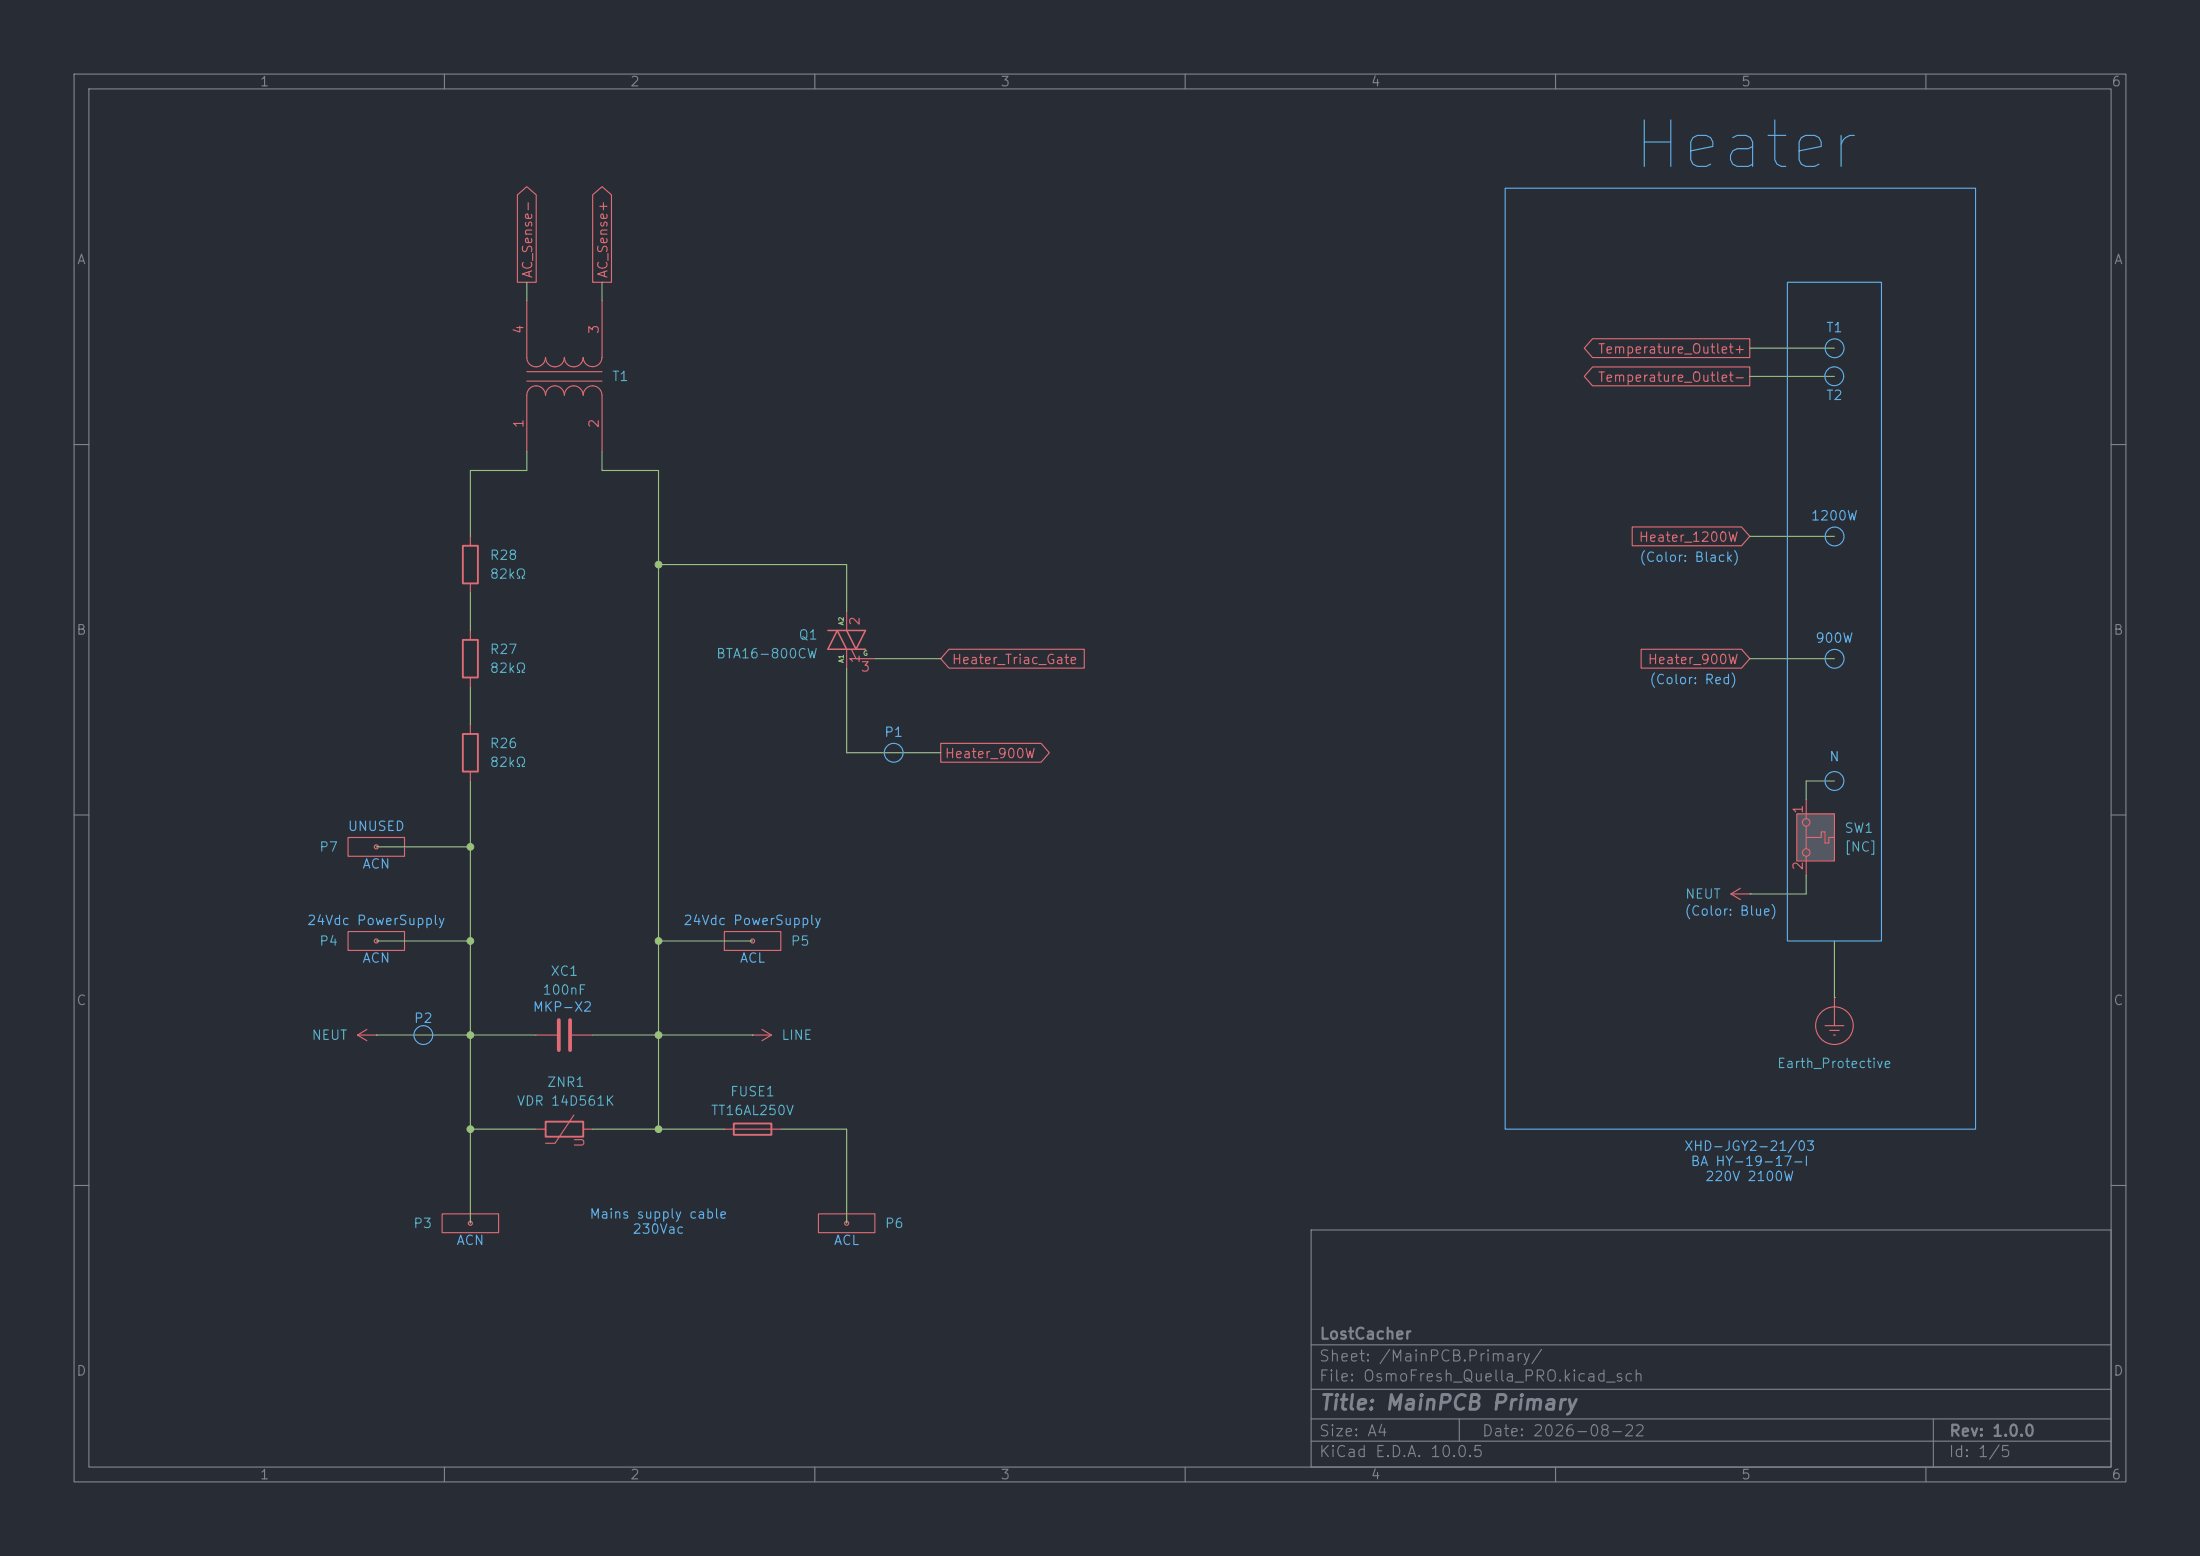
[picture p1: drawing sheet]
(kicad_sch
 (version 20260306)
 (generator "eeschema")
 (generator_version "10.0")
 (paper "A4")
 (title_block
  (title "MainPCB Primary")
  (date "2026-08-22")
  (rev "1.0.0")
  (company "LostCacher"))
 (lib_symbols
  (symbol "Device:C"
   (pin_numbers (hide yes))
   (pin_names
    (offset 0.254)) (exclude_from_sim no) (in_bom yes) (on_board yes)
   (in_pos_files yes)
   (duplicate_pin_numbers_are_jumpers no)
   (property "Reference" "C" (at 0.635 2.54 0) (show_name no) (do_not_autoplace no) (effects (font (size 1.27 1.27)) (justify left)))
   (property "Value" "C" (at 0.635 -2.54 0) (show_name no) (do_not_autoplace no) (effects (font (size 1.27 1.27)) (justify left)))
   (property "Footprint" "" (at 0.9652 -3.81 0) (show_name no) (do_not_autoplace no) (hide yes) (effects (font (size 1.27 1.27))))
   (property "Datasheet" "" (at 0 0 0) (show_name no) (do_not_autoplace no) (hide yes) (effects (font (size 1.27 1.27))))
   (property "Description" "Unpolarized capacitor" (at 0 0 0) (show_name no) (do_not_autoplace no) (hide yes) (effects (font (size 1.27 1.27))))
   (symbol "C_0_1"
    (polyline (pts (xy -2.032 0.762) (xy 2.032 0.762)) (stroke (width 0.508) (type default)) (fill (type none)))
    (polyline (pts (xy -2.032 -0.762) (xy 2.032 -0.762)) (stroke (width 0.508) (type default)) (fill (type none))))
   (symbol "C_1_1"
    (pin passive line (at 0 3.81 270) (length 2.794) (name "" (effects (font (size 1.27 1.27)))) (number "1" (effects (font (size 1.27 1.27)))))
    (pin passive line (at 0 -3.81 90) (length 2.794) (name "" (effects (font (size 1.27 1.27)))) (number "2" (effects (font (size 1.27 1.27))))))
   (embedded_fonts no))
  (symbol "Device:Fuse"
   (pin_numbers (hide yes))
   (pin_names
    (offset 0)) (exclude_from_sim no) (in_bom yes) (on_board yes)
   (in_pos_files yes)
   (duplicate_pin_numbers_are_jumpers no)
   (property "Reference" "F" (at 2.032 0 90) (show_name no) (do_not_autoplace no) (effects (font (size 1.27 1.27))))
   (property "Value" "Fuse" (at -1.905 0 90) (show_name no) (do_not_autoplace no) (effects (font (size 1.27 1.27))))
   (property "Footprint" "" (at -1.778 0 90) (show_name no) (do_not_autoplace no) (hide yes) (effects (font (size 1.27 1.27))))
   (property "Datasheet" "" (at 0 0 0) (show_name no) (do_not_autoplace no) (hide yes) (effects (font (size 1.27 1.27))))
   (property "Description" "Fuse" (at 0 0 0) (show_name no) (do_not_autoplace no) (hide yes) (effects (font (size 1.27 1.27))))
   (symbol "Fuse_0_1"
    (rectangle (start -0.762 -2.54) (end 0.762 2.54) (stroke (width 0.254) (type default)) (fill (type none)))
    (polyline (pts (xy 0 2.54) (xy 0 -2.54)) (stroke (width 0) (type default)) (fill (type none))))
   (symbol "Fuse_1_1"
    (pin passive line (at 0 3.81 270) (length 1.27) (name "" (effects (font (size 1.27 1.27)))) (number "1" (effects (font (size 1.27 1.27)))))
    (pin passive line (at 0 -3.81 90) (length 1.27) (name "" (effects (font (size 1.27 1.27)))) (number "2" (effects (font (size 1.27 1.27))))))
   (embedded_fonts no))
  (symbol "Device:R"
   (pin_numbers (hide yes))
   (pin_names
    (offset 0)) (exclude_from_sim no) (in_bom yes) (on_board yes)
   (in_pos_files yes)
   (duplicate_pin_numbers_are_jumpers no)
   (property "Reference" "R" (at 2.032 0 90) (show_name no) (do_not_autoplace no) (effects (font (size 1.27 1.27))))
   (property "Value" "R" (at 0 0 90) (show_name no) (do_not_autoplace no) (effects (font (size 1.27 1.27))))
   (property "Footprint" "" (at -1.778 0 90) (show_name no) (do_not_autoplace no) (hide yes) (effects (font (size 1.27 1.27))))
   (property "Datasheet" "" (at 0 0 0) (show_name no) (do_not_autoplace no) (hide yes) (effects (font (size 1.27 1.27))))
   (property "Description" "Resistor" (at 0 0 0) (show_name no) (do_not_autoplace no) (hide yes) (effects (font (size 1.27 1.27))))
   (symbol "R_0_1"
    (rectangle (start -1.016 -2.54) (end 1.016 2.54) (stroke (width 0.254) (type default)) (fill (type none))))
   (symbol "R_1_1"
    (pin passive line (at 0 3.81 270) (length 1.27) (name "" (effects (font (size 1.27 1.27)))) (number "1" (effects (font (size 1.27 1.27)))))
    (pin passive line (at 0 -3.81 90) (length 1.27) (name "" (effects (font (size 1.27 1.27)))) (number "2" (effects (font (size 1.27 1.27))))))
   (embedded_fonts no))
  (symbol "Device:Transformer_1P_1S"
   (pin_names
    (offset 1.016) (hide yes)) (exclude_from_sim no) (in_bom yes) (on_board yes)
   (in_pos_files yes)
   (duplicate_pin_numbers_are_jumpers no)
   (property "Reference" "T" (at 0 6.35 0) (show_name no) (do_not_autoplace no) (effects (font (size 1.27 1.27))))
   (property "Value" "Transformer_1P_1S" (at 0 -7.62 0) (show_name no) (do_not_autoplace no) (effects (font (size 1.27 1.27))))
   (property "Footprint" "" (at 0 0 0) (show_name no) (do_not_autoplace no) (hide yes) (effects (font (size 1.27 1.27))))
   (property "Datasheet" "" (at 0 0 0) (show_name no) (do_not_autoplace no) (hide yes) (effects (font (size 1.27 1.27))))
   (property "Description" "Transformer, single primary, single secondary" (at 0 0 0) (show_name no) (do_not_autoplace no) (hide yes) (effects (font (size 1.27 1.27))))
   (symbol "Transformer_1P_1S_0_1"
    (arc (start -1.27 3.81) (mid -1.656 2.9336) (end -2.54 2.5654) (stroke (width 0) (type default)) (fill (type none)))
    (arc (start -1.27 1.27) (mid -1.656 0.3936) (end -2.54 0.0254) (stroke (width 0) (type default)) (fill (type none)))
    (arc (start -1.27 -1.27) (mid -1.656 -2.1464) (end -2.54 -2.5146) (stroke (width 0) (type default)) (fill (type none)))
    (arc (start -1.27 -3.81) (mid -1.656 -4.6864) (end -2.54 -5.0546) (stroke (width 0) (type default)) (fill (type none)))
    (arc (start -2.54 5.08) (mid -1.642 4.708) (end -1.27 3.81) (stroke (width 0) (type default)) (fill (type none)))
    (arc (start -2.54 2.54) (mid -1.642 2.168) (end -1.27 1.27) (stroke (width 0) (type default)) (fill (type none)))
    (arc (start -2.54 0) (mid -1.642 -0.372) (end -1.27 -1.27) (stroke (width 0) (type default)) (fill (type none)))
    (arc (start -2.54 -2.54) (mid -1.642 -2.912) (end -1.27 -3.81) (stroke (width 0) (type default)) (fill (type none)))
    (polyline (pts (xy -0.635 5.08) (xy -0.635 -5.08)) (stroke (width 0) (type default)) (fill (type none)))
    (polyline (pts (xy 0.635 -5.08) (xy 0.635 5.08)) (stroke (width 0) (type default)) (fill (type none)))
    (arc (start 1.2954 3.81) (mid 1.6457 4.7117) (end 2.54 5.08) (stroke (width 0) (type default)) (fill (type none)))
    (arc (start 1.2954 1.27) (mid 1.6457 2.1717) (end 2.54 2.54) (stroke (width 0) (type default)) (fill (type none)))
    (arc (start 1.2954 -1.27) (mid 1.6457 -0.3683) (end 2.54 0) (stroke (width 0) (type default)) (fill (type none)))
    (arc (start 2.54 2.5654) (mid 1.6599 2.9299) (end 1.2954 3.81) (stroke (width 0) (type default)) (fill (type none)))
    (arc (start 2.54 0.0254) (mid 1.6599 0.3899) (end 1.2954 1.27) (stroke (width 0) (type default)) (fill (type none)))
    (arc (start 2.54 -2.5146) (mid 1.6599 -2.1501) (end 1.2954 -1.27) (stroke (width 0) (type default)) (fill (type none)))
    (arc (start 1.3208 -3.81) (mid 1.6711 -2.9085) (end 2.5654 -2.54) (stroke (width 0) (type default)) (fill (type none)))
    (arc (start 2.5654 -5.0546) (mid 1.6851 -4.6902) (end 1.3208 -3.81) (stroke (width 0) (type default)) (fill (type none))))
   (symbol "Transformer_1P_1S_1_1"
    (pin passive line (at -10.16 5.08 0) (length 7.62) (name "AA" (effects (font (size 1.27 1.27)))) (number "1" (effects (font (size 1.27 1.27)))))
    (pin passive line (at -10.16 -5.08 0) (length 7.62) (name "AB" (effects (font (size 1.27 1.27)))) (number "2" (effects (font (size 1.27 1.27)))))
    (pin passive line (at 10.16 -5.08 180) (length 7.62) (name "SA" (effects (font (size 1.27 1.27)))) (number "3" (effects (font (size 1.27 1.27)))))
    (pin passive line (at 10.16 5.08 180) (length 7.62) (name "SB" (effects (font (size 1.27 1.27)))) (number "4" (effects (font (size 1.27 1.27))))))
   (embedded_fonts no))
  (symbol "Device:Varistor"
   (pin_numbers (hide yes))
   (pin_names
    (offset 0)) (exclude_from_sim no) (in_bom yes) (on_board yes)
   (in_pos_files yes)
   (duplicate_pin_numbers_are_jumpers no)
   (property "Reference" "RV" (at 3.175 0 90) (show_name no) (do_not_autoplace no) (effects (font (size 1.27 1.27))))
   (property "Value" "Varistor" (at -3.175 0 90) (show_name no) (do_not_autoplace no) (effects (font (size 1.27 1.27))))
   (property "Footprint" "" (at -1.778 0 90) (show_name no) (do_not_autoplace no) (hide yes) (effects (font (size 1.27 1.27))))
   (property "Datasheet" "" (at 0 0 0) (show_name no) (do_not_autoplace no) (hide yes) (effects (font (size 1.27 1.27))))
   (property "Description" "Voltage dependent resistor" (at 0 0 0) (show_name no) (do_not_autoplace no) (hide yes) (effects (font (size 1.27 1.27))))
   (property "Sim.Name" "kicad_builtin_varistor" (at 0 0 0) (show_name no) (do_not_autoplace no) (hide yes) (effects (font (size 1.27 1.27))))
   (property "Sim.Device" "SUBCKT" (at 0 0 0) (show_name no) (do_not_autoplace no) (hide yes) (effects (font (size 1.27 1.27))))
   (property "Sim.Pins" "1=A 2=B" (at 0 0 0) (show_name no) (do_not_autoplace no) (hide yes) (effects (font (size 1.27 1.27))))
   (property "Sim.Params" "threshold=1k" (at 0 0 0) (show_name no) (do_not_autoplace no) (hide yes) (effects (font (size 1.27 1.27))))
   (property "Sim.Library" "${KICAD9_SYMBOL_DIR}/Simulation_SPICE.sp" (at 0 0 0) (show_name no) (do_not_autoplace no) (hide yes) (effects (font (size 1.27 1.27))))
   (symbol "Varistor_0_0"
    (text "U" (at -1.778 -2.032 0) (effects (font (size 1.27 1.27)))))
   (symbol "Varistor_0_1"
    (polyline (pts (xy -1.905 2.54) (xy -1.905 1.27) (xy 1.905 -1.27)) (stroke (width 0) (type default)) (fill (type none)))
    (rectangle (start -1.016 -2.54) (end 1.016 2.54) (stroke (width 0.254) (type default)) (fill (type none))))
   (symbol "Varistor_1_1"
    (pin passive line (at 0 3.81 270) (length 1.27) (name "" (effects (font (size 1.27 1.27)))) (number "1" (effects (font (size 1.27 1.27)))))
    (pin passive line (at 0 -3.81 90) (length 1.27) (name "" (effects (font (size 1.27 1.27)))) (number "2" (effects (font (size 1.27 1.27))))))
   (embedded_fonts no))
  (symbol "My_Default:Faston_6.3mm_1Pin" (exclude_from_sim no) (in_bom yes) (on_board yes)
   (in_pos_files yes)
   (duplicate_pin_numbers_are_jumpers no)
   (property "Reference" "P" (at 0 0 0) (show_name no) (do_not_autoplace no) (effects (font (size 1.27 1.27))))
   (property "Value" "" (at 0 0 0) (show_name no) (do_not_autoplace no) (effects (font (size 1.27 1.27))))
   (property "Footprint" "" (at 0 0 0) (show_name no) (do_not_autoplace no) (hide yes) (effects (font (size 1.27 1.27))))
   (property "Datasheet" "" (at 0 0 0) (show_name no) (do_not_autoplace no) (hide yes) (effects (font (size 1.27 1.27))))
   (property "Description" "" (at 0 0 0) (show_name no) (do_not_autoplace no) (hide yes) (effects (font (size 1.27 1.27))))
   (symbol "Faston_6.3mm_1Pin_0_1"
    (rectangle (start -3.81 3.81) (end 3.81 1.27) (stroke (width 0) (type default)) (fill (type none)))
    (circle (center 0 2.54) (radius 0.2755) (stroke (width 0) (type default)) (fill (type none))))
   (symbol "Faston_6.3mm_1Pin_1_1"
    (pin bidirectional line (at 0 2.54 180) (length 2.54) (hide yes) (name "" (effects (font (size 1.27 1.27)))) (number "" (effects (font (size 1.27 1.27))))))
   (embedded_fonts no))
  (symbol "Switch:SW_SPST_Temperature_NC" (exclude_from_sim no) (in_bom yes) (on_board yes)
   (in_pos_files yes)
   (duplicate_pin_numbers_are_jumpers no)
   (property "Reference" "SW" (at 0 2.794 0) (show_name no) (do_not_autoplace no) (effects (font (size 1.27 1.27))))
   (property "Value" "SW_SPST_Temperature_NC" (at 1.27 -4.826 0) (show_name no) (do_not_autoplace no) (effects (font (size 1.27 1.27))))
   (property "Footprint" "" (at 0 0 0) (show_name no) (do_not_autoplace no) (hide yes) (effects (font (size 1.27 1.27))))
   (property "Datasheet" "" (at 0 0 0) (show_name no) (do_not_autoplace no) (hide yes) (effects (font (size 1.27 1.27))))
   (property "Description" "Single Pole Single Throw (SPST) switch, temperature dependent, normally closed" (at -1.27 -7.112 0) (show_name no) (do_not_autoplace no) (hide yes) (effects (font (size 1.27 1.27))))
   (symbol "SW_SPST_Temperature_NC_0_0"
    (circle (center -2.032 -2.54) (radius 0.508) (stroke (width 0) (type default)) (fill (type none)))
    (polyline (pts (xy -1.524 -2.54) (xy 1.524 -2.54)) (stroke (width 0) (type default)) (fill (type none)))
    (polyline (pts (xy 0 -2.54) (xy 0 -0.508) (xy -0.762 -0.508) (xy -0.762 0) (xy 0.762 0) (xy 0.762 0.508) (xy 0 0.508) (xy 0 1.27)) (stroke (width 0) (type default)) (fill (type none)))
    (circle (center 2.032 -2.54) (radius 0.508) (stroke (width 0) (type default)) (fill (type none))))
   (symbol "SW_SPST_Temperature_NC_1_1"
    (rectangle (start -3.175 1.27) (end 3.175 -3.81) (stroke (width 0) (type default)) (fill (type background)))
    (pin passive line (at -5.08 -2.54 0) (length 2.54) (name "" (effects (font (size 1.27 1.27)))) (number "1" (effects (font (size 1.27 1.27)))))
    (pin passive line (at 5.08 -2.54 180) (length 2.54) (name "" (effects (font (size 1.27 1.27)))) (number "2" (effects (font (size 1.27 1.27))))))
   (embedded_fonts no))
  (symbol "Triac_Thyristor:BTA16-800CW"
   (pin_names
    (offset 0)) (exclude_from_sim no) (in_bom yes) (on_board yes)
   (in_pos_files yes)
   (duplicate_pin_numbers_are_jumpers no)
   (property "Reference" "Q" (at 5.08 1.905 0) (show_name no) (do_not_autoplace no) (effects (font (size 1.27 1.27)) (justify left)))
   (property "Value" "BTA16-800CW" (at 5.08 0 0) (show_name no) (do_not_autoplace no) (effects (font (size 1.27 1.27)) (justify left)))
   (property "Footprint" "Package_TO_SOT_THT:TO-220-3_Vertical" (at 5.08 -1.905 0) (show_name no) (do_not_autoplace no) (hide yes) (effects (font (size 1.27 1.27)
    (italic yes)) (justify left)))
   (property "Datasheet" "https://www.st.com/resource/en/datasheet/bta16.pdf" (at 0 0 0) (show_name no) (do_not_autoplace no) (hide yes) (effects (font (size 1.27 1.27)) (justify left)))
   (property "Description" "16A RMS, 800V Off-State Voltage, 35mA Sensitivity, Snubberless, Insulated, Triac, TO-220" (at 0 0 0) (show_name no) (do_not_autoplace no) (hide yes) (effects (font (size 1.27 1.27))))
   (symbol "BTA16-800CW_0_1"
    (polyline (pts (xy -2.54 1.27) (xy 2.54 1.27)) (stroke (width 0.2032) (type default)) (fill (type none)))
    (polyline (pts (xy -2.54 1.27) (xy -1.27 -1.27) (xy 0 1.27)) (stroke (width 0.2032) (type default)) (fill (type none)))
    (polyline (pts (xy -2.54 -1.27) (xy 2.54 -1.27)) (stroke (width 0.2032) (type default)) (fill (type none)))
    (polyline (pts (xy -1.27 -2.54) (xy -0.635 -1.27)) (stroke (width 0) (type default)) (fill (type none)))
    (polyline (pts (xy 0 -1.27) (xy 1.27 1.27) (xy 2.54 -1.27)) (stroke (width 0.2032) (type default)) (fill (type none))))
   (symbol "BTA16-800CW_1_1"
    (pin passive line (at 0 -3.81 90) (length 2.54) (name "A1" (effects (font (size 0.635 0.635)))) (number "1" (effects (font (size 1.27 1.27)))))
    (pin passive line (at 0 3.81 270) (length 2.54) (name "A2" (effects (font (size 0.635 0.635)))) (number "2" (effects (font (size 1.27 1.27)))))
    (pin input line (at -3.81 -2.54 0) (length 2.54) (name "G" (effects (font (size 0.635 0.635)))) (number "3" (effects (font (size 1.27 1.27))))))
   (embedded_fonts no))
  (symbol "power:Earth_Protective"
   (power global)
   (pin_numbers (hide yes))
   (pin_names
    (offset 0) (hide yes)) (exclude_from_sim no) (in_bom yes) (on_board yes)
   (in_pos_files yes)
   (duplicate_pin_numbers_are_jumpers no)
   (property "Reference" "#PWR" (at 0 -10.16 0) (show_name no) (do_not_autoplace no) (hide yes) (effects (font (size 1.27 1.27))))
   (property "Value" "Earth_Protective" (at 0 -7.62 0) (show_name no) (do_not_autoplace no) (effects (font (size 1.27 1.27))))
   (property "Footprint" "" (at 0 -2.54 0) (show_name no) (do_not_autoplace no) (hide yes) (effects (font (size 1.27 1.27))))
   (property "Datasheet" "" (at 0 -2.54 0) (show_name no) (do_not_autoplace no) (hide yes) (effects (font (size 1.27 1.27))))
   (property "Description" "Power symbol creates a global label with name \"Earth_Protective\"" (at 0 0 0) (show_name no) (do_not_autoplace no) (hide yes) (effects (font (size 1.27 1.27))))
   (symbol "Earth_Protective_0_1"
    (polyline (pts (xy -0.635 -4.445) (xy 0.635 -4.445)) (stroke (width 0) (type default)) (fill (type none)))
    (polyline (pts (xy -0.127 -5.08) (xy 0.127 -5.08)) (stroke (width 0) (type default)) (fill (type none)))
    (polyline (pts (xy 0 -3.81) (xy 0 0)) (stroke (width 0) (type default)) (fill (type none)))
    (circle (center 0 -3.81) (radius 2.54) (stroke (width 0) (type default)) (fill (type none)))
    (polyline (pts (xy 1.27 -3.81) (xy -1.27 -3.81)) (stroke (width 0) (type default)) (fill (type none))))
   (symbol "Earth_Protective_1_1"
    (pin power_in line (at 0 0 270) (length 0) (name "" (effects (font (size 1.27 1.27)))) (number "1" (effects (font (size 1.27 1.27))))))
   (embedded_fonts no))
  (symbol "power:LINE"
   (power global)
   (pin_numbers (hide yes))
   (pin_names
    (offset 0) (hide yes)) (exclude_from_sim no) (in_bom yes) (on_board yes)
   (in_pos_files yes)
   (duplicate_pin_numbers_are_jumpers no)
   (property "Reference" "#PWR" (at 0 -3.81 0) (show_name no) (do_not_autoplace no) (hide yes) (effects (font (size 1.27 1.27))))
   (property "Value" "LINE" (at 0 3.556 0) (show_name no) (do_not_autoplace no) (effects (font (size 1.27 1.27))))
   (property "Footprint" "" (at 0 0 0) (show_name no) (do_not_autoplace no) (hide yes) (effects (font (size 1.27 1.27))))
   (property "Datasheet" "" (at 0 0 0) (show_name no) (do_not_autoplace no) (hide yes) (effects (font (size 1.27 1.27))))
   (property "Description" "Power symbol creates a global label with name \"LINE\"" (at 0 0 0) (show_name no) (do_not_autoplace no) (hide yes) (effects (font (size 1.27 1.27))))
   (symbol "LINE_0_1"
    (polyline (pts (xy -0.762 1.27) (xy 0 2.54)) (stroke (width 0) (type default)) (fill (type none)))
    (polyline (pts (xy 0 2.54) (xy 0.762 1.27)) (stroke (width 0) (type default)) (fill (type none)))
    (polyline (pts (xy 0 0) (xy 0 2.54)) (stroke (width 0) (type default)) (fill (type none))))
   (symbol "LINE_1_1"
    (pin power_in line (at 0 0 90) (length 0) (name "" (effects (font (size 1.27 1.27)))) (number "1" (effects (font (size 1.27 1.27))))))
   (embedded_fonts no))
  (symbol "power:NEUT"
   (power global)
   (pin_numbers (hide yes))
   (pin_names
    (offset 0) (hide yes)) (exclude_from_sim no) (in_bom yes) (on_board yes)
   (in_pos_files yes)
   (duplicate_pin_numbers_are_jumpers no)
   (property "Reference" "#PWR" (at 0 -3.81 0) (show_name no) (do_not_autoplace no) (hide yes) (effects (font (size 1.27 1.27))))
   (property "Value" "NEUT" (at 0 3.556 0) (show_name no) (do_not_autoplace no) (effects (font (size 1.27 1.27))))
   (property "Footprint" "" (at 0 0 0) (show_name no) (do_not_autoplace no) (hide yes) (effects (font (size 1.27 1.27))))
   (property "Datasheet" "" (at 0 0 0) (show_name no) (do_not_autoplace no) (hide yes) (effects (font (size 1.27 1.27))))
   (property "Description" "Power symbol creates a global label with name \"NEUT\"" (at 0 0 0) (show_name no) (do_not_autoplace no) (hide yes) (effects (font (size 1.27 1.27))))
   (symbol "NEUT_0_1"
    (polyline (pts (xy -0.762 1.27) (xy 0 2.54)) (stroke (width 0) (type default)) (fill (type none)))
    (polyline (pts (xy 0 2.54) (xy 0.762 1.27)) (stroke (width 0) (type default)) (fill (type none)))
    (polyline (pts (xy 0 0) (xy 0 2.54)) (stroke (width 0) (type default)) (fill (type none))))
   (symbol "NEUT_1_1"
    (pin power_in line (at 0 0 90) (length 0) (name "" (effects (font (size 1.27 1.27)))) (number "1" (effects (font (size 1.27 1.27))))))
   (embedded_fonts no)))
 (circle
  (center 120.65 101.6)
  (radius 1.27)
  (stroke (width 0) (type default))
  (fill (type none)))
 (circle
  (center 247.65 105.41)
  (radius 1.27)
  (stroke (width 0) (type default))
  (fill (type none)))
 (rectangle
  (start 241.3 38.1)
  (end 254 127)
  (stroke (width 0) (type default))
  (fill (type none)))
 (circle
  (center 247.6712 72.4071)
  (radius 1.27)
  (stroke (width 0) (type default))
  (fill (type none)))
 (circle
  (center 247.6288 50.7829)
  (radius 1.27)
  (stroke (width 0) (type default))
  (fill (type none)))
 (circle
  (center 247.6712 88.9171)
  (radius 1.27)
  (stroke (width 0) (type default))
  (fill (type none)))
 (circle
  (center 247.6712 47.0071)
  (radius 1.27)
  (stroke (width 0) (type default))
  (fill (type none)))
 (circle
  (center 57.15 139.7)
  (radius 1.27)
  (stroke (width 0) (type default))
  (fill (type none)))
 (rectangle
  (start 203.2 25.4)
  (end 266.7 152.4)
  (stroke (width 0) (type default))
  (fill (type none)))
 (text "900W"
  (exclude_from_sim no)
  (at 247.65 86.36 0)
  (effects (font (size 1.27 1.27))))
 (text "1200W"
  (exclude_from_sim no)
  (at 247.65 69.85 0)
  (effects (font (size 1.27 1.27))))
 (text "ACL"
  (exclude_from_sim no)
  (at 114.3 167.64 0)
  (effects (font (size 1.27 1.27))))
 (text "24Vdc PowerSupply"
  (exclude_from_sim no)
  (at 101.6 124.46 0)
  (effects (font (size 1.27 1.27))))
 (text "ACN"
  (exclude_from_sim no)
  (at 50.8 129.54 0)
  (effects (font (size 1.27 1.27))))
 (text "MKP-X2"
  (exclude_from_sim no)
  (at 75.946 136.144 0)
  (effects (font (size 1.27 1.27))))
 (text "Mains supply cable\n230Vac"
  (exclude_from_sim no)
  (at 88.9 165.1 0)
  (effects (font (size 1.27 1.27))))
 (text "T1"
  (exclude_from_sim no)
  (at 247.65 44.45 0)
  (effects (font (size 1.27 1.27))))
 (text "ACN"
  (exclude_from_sim no)
  (at 63.5 167.64 0)
  (effects (font (size 1.27 1.27))))
 (text "ACL"
  (exclude_from_sim no)
  (at 101.6 129.54 0)
  (effects (font (size 1.27 1.27))))
 (text "Heater"
  (exclude_from_sim no)
  (at 235.712 19.812 0)
  (effects (font (size 6.27 6.27))))
 (text "24Vdc PowerSupply"
  (exclude_from_sim no)
  (at 50.8 124.46 0)
  (effects (font (size 1.27 1.27))))
 (text "ACN"
  (exclude_from_sim no)
  (at 50.8 116.84 0)
  (effects (font (size 1.27 1.27))))
 (text "T2"
  (exclude_from_sim no)
  (at 247.65 53.594 0)
  (effects (font (size 1.27 1.27))))
 (text "P1"
  (exclude_from_sim no)
  (at 120.65 99.06 0)
  (effects (font (size 1.27 1.27))))
 (text "N"
  (exclude_from_sim no)
  (at 247.65 102.362 0)
  (effects (font (size 1.27 1.27))))
 (text "UNUSED"
  (exclude_from_sim no)
  (at 50.8 111.76 0)
  (effects (font (size 1.27 1.27))))
 (text "(Color: Red)"
  (exclude_from_sim no)
  (at 228.6 91.948 0)
  (effects (font (size 1.27 1.27))))
 (text "P2"
  (exclude_from_sim no)
  (at 57.15 137.668 0)
  (effects (font (size 1.27 1.27))))
 (text "XHD-JGY2-21/03\nBA HY-19-17-I\n220V 2100W"
  (exclude_from_sim no)
  (at 236.22 156.972 0)
  (effects (font (size 1.27 1.27))))
 (text "(Color: Black)"
  (exclude_from_sim no)
  (at 228.092 75.438 0)
  (effects (font (size 1.27 1.27))))
 (text "(Color: Blue)"
  (exclude_from_sim no)
  (at 233.68 123.19 0)
  (effects (font (size 1.27 1.27))))
 (junction
  (at 63.5 127)
  (diameter 0)
  (color 0 0 0 0))
 (junction
  (at 63.5 114.3)
  (diameter 0)
  (color 0 0 0 0))
 (junction
  (at 63.5 139.7)
  (diameter 0)
  (color 0 0 0 0))
 (junction
  (at 63.5 152.4)
  (diameter 0)
  (color 0 0 0 0))
 (junction
  (at 88.9 139.7)
  (diameter 0)
  (color 0 0 0 0))
 (junction
  (at 88.9 127)
  (diameter 0)
  (color 0 0 0 0))
 (junction
  (at 88.9 76.2)
  (diameter 0)
  (color 0 0 0 0))
 (junction
  (at 88.9 152.4)
  (diameter 0)
  (color 0 0 0 0))
 (wire
  (pts (xy 81.28 38.1) (xy 81.28 40.64))
  (stroke (width 0) (type default)))
 (wire
  (pts (xy 63.5 139.7) (xy 63.5 152.4))
  (stroke (width 0) (type default)))
 (wire
  (pts (xy 81.28 63.5) (xy 88.9 63.5))
  (stroke (width 0) (type default)))
 (wire
  (pts (xy 236.22 50.8) (xy 247.65 50.8))
  (stroke (width 0) (type default)))
 (wire
  (pts (xy 88.9 63.5) (xy 88.9 76.2))
  (stroke (width 0) (type default)))
 (wire
  (pts (xy 80.01 139.7) (xy 88.9 139.7))
  (stroke (width 0) (type default)))
 (wire
  (pts (xy 50.8 139.7) (xy 63.5 139.7))
  (stroke (width 0) (type default)))
 (wire
  (pts (xy 114.3 76.2) (xy 114.3 82.55))
  (stroke (width 0) (type default)))
 (wire
  (pts (xy 114.3 152.4) (xy 105.41 152.4))
  (stroke (width 0) (type default)))
 (wire
  (pts (xy 63.5 127) (xy 63.5 139.7))
  (stroke (width 0) (type default)))
 (wire
  (pts (xy 247.65 127) (xy 247.65 134.62))
  (stroke (width 0) (type default)))
 (wire
  (pts (xy 88.9 152.4) (xy 97.79 152.4))
  (stroke (width 0) (type default)))
 (wire
  (pts (xy 71.12 38.1) (xy 71.12 40.64))
  (stroke (width 0) (type default)))
 (wire
  (pts (xy 80.01 152.4) (xy 88.9 152.4))
  (stroke (width 0) (type default)))
 (wire
  (pts (xy 50.8 127) (xy 63.5 127))
  (stroke (width 0) (type default)))
 (wire
  (pts (xy 88.9 76.2) (xy 114.3 76.2))
  (stroke (width 0) (type default)))
 (wire
  (pts (xy 63.5 105.41) (xy 63.5 114.3))
  (stroke (width 0) (type default)))
 (wire
  (pts (xy 63.5 114.3) (xy 63.5 127))
  (stroke (width 0) (type default)))
 (wire
  (pts (xy 236.22 72.39) (xy 247.65 72.39))
  (stroke (width 0) (type default)))
 (wire
  (pts (xy 243.84 107.95) (xy 243.84 105.41))
  (stroke (width 0) (type default)))
 (wire
  (pts (xy 50.8 114.3) (xy 63.5 114.3))
  (stroke (width 0) (type default)))
 (wire
  (pts (xy 63.5 152.4) (xy 63.5 165.1))
  (stroke (width 0) (type default)))
 (wire
  (pts (xy 63.5 152.4) (xy 72.39 152.4))
  (stroke (width 0) (type default)))
 (wire
  (pts (xy 101.6 139.7) (xy 88.9 139.7))
  (stroke (width 0) (type default)))
 (wire
  (pts (xy 236.22 88.9) (xy 247.65 88.9))
  (stroke (width 0) (type default)))
 (wire
  (pts (xy 236.22 120.65) (xy 243.84 120.65))
  (stroke (width 0) (type default)))
 (wire
  (pts (xy 236.22 46.99) (xy 247.65 46.99))
  (stroke (width 0) (type default)))
 (wire
  (pts (xy 127 101.6) (xy 114.3 101.6))
  (stroke (width 0) (type default)))
 (wire
  (pts (xy 88.9 76.2) (xy 88.9 139.7))
  (stroke (width 0) (type default)))
 (wire
  (pts (xy 114.3 101.6) (xy 114.3 90.17))
  (stroke (width 0) (type default)))
 (wire
  (pts (xy 63.5 63.5) (xy 63.5 72.39))
  (stroke (width 0) (type default)))
 (wire
  (pts (xy 88.9 139.7) (xy 88.9 152.4))
  (stroke (width 0) (type default)))
 (wire
  (pts (xy 243.84 105.41) (xy 247.65 105.41))
  (stroke (width 0) (type default)))
 (wire
  (pts (xy 118.11 88.9) (xy 127 88.9))
  (stroke (width 0) (type default)))
 (wire
  (pts (xy 63.5 63.5) (xy 71.12 63.5))
  (stroke (width 0) (type default)))
 (wire
  (pts (xy 88.9 127) (xy 101.6 127))
  (stroke (width 0) (type default)))
 (wire
  (pts (xy 81.28 63.5) (xy 81.28 60.96))
  (stroke (width 0) (type default)))
 (wire
  (pts (xy 243.84 120.65) (xy 243.84 118.11))
  (stroke (width 0) (type default)))
 (wire
  (pts (xy 71.12 63.5) (xy 71.12 60.96))
  (stroke (width 0) (type default)))
 (wire
  (pts (xy 114.3 152.4) (xy 114.3 165.1))
  (stroke (width 0) (type default)))
 (wire
  (pts (xy 63.5 139.7) (xy 72.39 139.7))
  (stroke (width 0) (type default)))
 (wire
  (pts (xy 63.5 92.71) (xy 63.5 97.79))
  (stroke (width 0) (type default)))
 (wire
  (pts (xy 63.5 80.01) (xy 63.5 85.09))
  (stroke (width 0) (type default)))
 (global_label "Temperature_Outlet+"
  (shape output)
  (at 236.22 46.99 180)
  (fields_autoplaced yes)
  (effects (font (size 1.27 1.27)) (justify right))
  (property "Intersheetrefs" "${INTERSHEET_REFS}" (at 213.3383 46.99 0) (hide yes) (show_name no) (do_not_autoplace no) (effects (font (size 1.27 1.27)) (justify right))))
 (global_label "AC_Sense-"
  (shape output)
  (at 71.12 38.1 90)
  (fields_autoplaced yes)
  (effects (font (size 1.27 1.27)) (justify left))
  (property "Intersheetrefs" "${INTERSHEET_REFS}" (at 71.12 24.6524 90) (hide yes) (show_name no) (do_not_autoplace no) (effects (font (size 1.27 1.27)) (justify left))))
 (global_label "Heater_Triac_Gate"
  (shape input)
  (at 127 88.9 0)
  (fields_autoplaced yes)
  (effects (font (size 1.27 1.27)) (justify left))
  (property "Intersheetrefs" "${INTERSHEET_REFS}" (at 146.9185 88.9 0) (hide yes) (show_name no) (do_not_autoplace no) (effects (font (size 1.27 1.27)) (justify left))))
 (global_label "Heater_1200W"
  (shape input)
  (at 236.22 72.39 180)
  (fields_autoplaced yes)
  (effects (font (size 1.27 1.27)) (justify right))
  (property "Intersheetrefs" "${INTERSHEET_REFS}" (at 219.8092 72.39 0) (hide yes) (show_name no) (do_not_autoplace no) (effects (font (size 1.27 1.27)) (justify right))))
 (global_label "Temperature_Outlet-"
  (shape output)
  (at 236.22 50.8 180)
  (fields_autoplaced yes)
  (effects (font (size 1.27 1.27)) (justify right))
  (property "Intersheetrefs" "${INTERSHEET_REFS}" (at 213.3383 50.8 0) (hide yes) (show_name no) (do_not_autoplace no) (effects (font (size 1.27 1.27)) (justify right))))
 (global_label "Heater_900W"
  (shape output)
  (at 127 101.6 0)
  (fields_autoplaced yes)
  (effects (font (size 1.27 1.27)) (justify left))
  (property "Intersheetrefs" "${INTERSHEET_REFS}" (at 142.2013 101.6 0) (hide yes) (show_name no) (do_not_autoplace no) (effects (font (size 1.27 1.27)) (justify left))))
 (global_label "Heater_900W"
  (shape input)
  (at 236.22 88.9 180)
  (fields_autoplaced yes)
  (effects (font (size 1.27 1.27)) (justify right))
  (property "Intersheetrefs" "${INTERSHEET_REFS}" (at 221.0187 88.9 0) (hide yes) (show_name no) (do_not_autoplace no) (effects (font (size 1.27 1.27)) (justify right))))
 (global_label "AC_Sense+"
  (shape output)
  (at 81.28 38.1 90)
  (fields_autoplaced yes)
  (effects (font (size 1.27 1.27)) (justify left))
  (property "Intersheetrefs" "${INTERSHEET_REFS}" (at 81.28 24.6524 90) (hide yes) (show_name no) (do_not_autoplace no) (effects (font (size 1.27 1.27)) (justify left))))
 (symbol
  (lib_id "Switch:SW_SPST_Temperature_NC")
  (at 246.38 113.03 270)
  (unit 1)
  (body_style 1)
  (exclude_from_sim no)
  (in_bom yes)
  (on_board yes)
  (in_pos_files yes)
  (dnp no)
  (fields_autoplaced yes)
  (property "Reference" "SW1" (at 248.92 111.7599 90) (show_name no) (do_not_autoplace no) (effects (font (size 1.27 1.27)) (justify left)))
  (property "Value" "[NC]" (at 248.92 114.2999 90) (show_name no) (do_not_autoplace no) (effects (font (size 1.27 1.27)) (justify left)))
  (property "Footprint" "" (at 246.38 113.03 0) (hide yes) (show_name no) (do_not_autoplace no) (effects (font (size 1.27 1.27))))
  (property "Datasheet" "" (at 246.38 113.03 0) (hide yes) (show_name no) (do_not_autoplace no) (effects (font (size 1.27 1.27))))
  (property "Description" "Single Pole Single Throw (SPST) switch, temperature dependent, normally closed" (at 239.268 111.76 0) (hide yes) (show_name no) (do_not_autoplace no) (effects (font (size 1.27 1.27))))
  (pin "2")
  (pin "1"))
 (symbol
  (lib_id "My_Default:Faston_6.3mm_1Pin")
  (at 50.8 129.54 0)
  (mirror y)
  (unit 1)
  (body_style 1)
  (exclude_from_sim no)
  (in_bom yes)
  (on_board yes)
  (in_pos_files yes)
  (dnp no)
  (property "Reference" "P4" (at 45.72 127 0) (show_name no) (do_not_autoplace no) (effects (font (size 1.27 1.27)) (justify left)))
  (property "Value" "" (at 50.8 129.54 0) (show_name no) (do_not_autoplace no) (effects (font (size 1.27 1.27))))
  (property "Footprint" "" (at 50.8 129.54 0) (hide yes) (show_name no) (do_not_autoplace no) (effects (font (size 1.27 1.27))))
  (property "Datasheet" "" (at 50.8 129.54 0) (hide yes) (show_name no) (do_not_autoplace no) (effects (font (size 1.27 1.27))))
  (property "Description" "" (at 50.8 129.54 0) (hide yes) (show_name no) (do_not_autoplace no) (effects (font (size 1.27 1.27))))
  (pin ""))
 (symbol
  (lib_id "power:LINE")
  (at 101.6 139.7 270)
  (unit 1)
  (body_style 1)
  (exclude_from_sim no)
  (in_bom yes)
  (on_board yes)
  (in_pos_files yes)
  (dnp no)
  (fields_autoplaced yes)
  (property "Reference" "#PWR013" (at 97.79 139.7 0) (hide yes) (show_name no) (do_not_autoplace no) (effects (font (size 1.27 1.27))))
  (property "Value" "LINE" (at 105.41 139.6999 90) (show_name no) (do_not_autoplace no) (effects (font (size 1.27 1.27)) (justify left)))
  (property "Footprint" "" (at 101.6 139.7 0) (hide yes) (show_name no) (do_not_autoplace no) (effects (font (size 1.27 1.27))))
  (property "Datasheet" "" (at 101.6 139.7 0) (hide yes) (show_name no) (do_not_autoplace no) (effects (font (size 1.27 1.27))))
  (property "Description" "Power symbol creates a global label with name \"LINE\"" (at 101.6 139.7 0) (hide yes) (show_name no) (do_not_autoplace no) (effects (font (size 1.27 1.27))))
  (pin "1"))
 (symbol
  (lib_id "My_Default:Faston_6.3mm_1Pin")
  (at 114.3 167.64 0)
  (unit 1)
  (body_style 1)
  (exclude_from_sim no)
  (in_bom yes)
  (on_board yes)
  (in_pos_files yes)
  (dnp no)
  (fields_autoplaced yes)
  (property "Reference" "P6" (at 119.38 165.0999 0) (show_name no) (do_not_autoplace no) (effects (font (size 1.27 1.27)) (justify left)))
  (property "Value" "" (at 114.3 167.64 0) (show_name no) (do_not_autoplace no) (effects (font (size 1.27 1.27))))
  (property "Footprint" "" (at 114.3 167.64 0) (hide yes) (show_name no) (do_not_autoplace no) (effects (font (size 1.27 1.27))))
  (property "Datasheet" "" (at 114.3 167.64 0) (hide yes) (show_name no) (do_not_autoplace no) (effects (font (size 1.27 1.27))))
  (property "Description" "" (at 114.3 167.64 0) (hide yes) (show_name no) (do_not_autoplace no) (effects (font (size 1.27 1.27))))
  (pin ""))
 (symbol
  (lib_id "Device:R")
  (at 63.5 101.6 180)
  (unit 1)
  (body_style 1)
  (exclude_from_sim no)
  (in_bom yes)
  (on_board yes)
  (in_pos_files yes)
  (dnp no)
  (fields_autoplaced yes)
  (property "Reference" "R26" (at 66.04 100.3299 0) (show_name no) (do_not_autoplace no) (effects (font (size 1.27 1.27)) (justify right)))
  (property "Value" "82kΩ" (at 66.04 102.8699 0) (show_name no) (do_not_autoplace no) (effects (font (size 1.27 1.27)) (justify right)))
  (property "Footprint" "" (at 65.278 101.6 90) (hide yes) (show_name no) (do_not_autoplace no) (effects (font (size 1.27 1.27))))
  (property "Datasheet" "" (at 63.5 101.6 0) (hide yes) (show_name no) (do_not_autoplace no) (effects (font (size 1.27 1.27))))
  (property "Description" "Resistor" (at 63.5 101.6 0) (hide yes) (show_name no) (do_not_autoplace no) (effects (font (size 1.27 1.27))))
  (pin "2")
  (pin "1"))
 (symbol
  (lib_id "power:NEUT")
  (at 50.8 139.7 90)
  (unit 1)
  (body_style 1)
  (exclude_from_sim no)
  (in_bom yes)
  (on_board yes)
  (in_pos_files yes)
  (dnp no)
  (fields_autoplaced yes)
  (property "Reference" "#PWR021" (at 54.61 139.7 0) (hide yes) (show_name no) (do_not_autoplace no) (effects (font (size 1.27 1.27))))
  (property "Value" "NEUT" (at 46.99 139.6999 90) (show_name no) (do_not_autoplace no) (effects (font (size 1.27 1.27)) (justify left)))
  (property "Footprint" "" (at 50.8 139.7 0) (hide yes) (show_name no) (do_not_autoplace no) (effects (font (size 1.27 1.27))))
  (property "Datasheet" "" (at 50.8 139.7 0) (hide yes) (show_name no) (do_not_autoplace no) (effects (font (size 1.27 1.27))))
  (property "Description" "Power symbol creates a global label with name \"NEUT\"" (at 50.8 139.7 0) (hide yes) (show_name no) (do_not_autoplace no) (effects (font (size 1.27 1.27))))
  (pin "1"))
 (symbol
  (lib_id "power:Earth_Protective")
  (at 247.65 134.62 0)
  (unit 1)
  (body_style 1)
  (exclude_from_sim no)
  (in_bom yes)
  (on_board yes)
  (in_pos_files yes)
  (dnp no)
  (fields_autoplaced yes)
  (property "Reference" "#PWR01" (at 247.65 144.78 0) (hide yes) (show_name no) (do_not_autoplace no) (effects (font (size 1.27 1.27))))
  (property "Value" "Earth_Protective" (at 247.65 143.51 0) (show_name no) (do_not_autoplace no) (effects (font (size 1.27 1.27))))
  (property "Footprint" "" (at 247.65 137.16 0) (hide yes) (show_name no) (do_not_autoplace no) (effects (font (size 1.27 1.27))))
  (property "Datasheet" "" (at 247.65 137.16 0) (hide yes) (show_name no) (do_not_autoplace no) (effects (font (size 1.27 1.27))))
  (property "Description" "Power symbol creates a global label with name \"Earth_Protective\"" (at 247.65 134.62 0) (hide yes) (show_name no) (do_not_autoplace no) (effects (font (size 1.27 1.27))))
  (pin "1"))
 (symbol
  (lib_id "power:NEUT")
  (at 236.22 120.65 90)
  (unit 1)
  (body_style 1)
  (exclude_from_sim no)
  (in_bom yes)
  (on_board yes)
  (in_pos_files yes)
  (dnp no)
  (fields_autoplaced yes)
  (property "Reference" "#PWR040" (at 240.03 120.65 0) (hide yes) (show_name no) (do_not_autoplace no) (effects (font (size 1.27 1.27))))
  (property "Value" "NEUT" (at 232.41 120.6499 90) (show_name no) (do_not_autoplace no) (effects (font (size 1.27 1.27)) (justify left)))
  (property "Footprint" "" (at 236.22 120.65 0) (hide yes) (show_name no) (do_not_autoplace no) (effects (font (size 1.27 1.27))))
  (property "Datasheet" "" (at 236.22 120.65 0) (hide yes) (show_name no) (do_not_autoplace no) (effects (font (size 1.27 1.27))))
  (property "Description" "Power symbol creates a global label with name \"NEUT\"" (at 236.22 120.65 0) (hide yes) (show_name no) (do_not_autoplace no) (effects (font (size 1.27 1.27))))
  (pin "1"))
 (symbol
  (lib_id "Device:Fuse")
  (at 101.6 152.4 90)
  (unit 1)
  (body_style 1)
  (exclude_from_sim no)
  (in_bom yes)
  (on_board yes)
  (in_pos_files yes)
  (dnp no)
  (property "Reference" "FUSE1" (at 101.6 147.32 90) (show_name no) (do_not_autoplace no) (effects (font (size 1.27 1.27))))
  (property "Value" "TT16AL250V" (at 101.6 149.86 90) (show_name no) (do_not_autoplace no) (effects (font (size 1.27 1.27))))
  (property "Footprint" "" (at 101.6 154.178 90) (hide yes) (show_name no) (do_not_autoplace no) (effects (font (size 1.27 1.27))))
  (property "Datasheet" "" (at 101.6 152.4 0) (hide yes) (show_name no) (do_not_autoplace no) (effects (font (size 1.27 1.27))))
  (property "Description" "Fuse" (at 101.6 152.4 0) (hide yes) (show_name no) (do_not_autoplace no) (effects (font (size 1.27 1.27))))
  (pin "2")
  (pin "1"))
 (symbol
  (lib_id "Device:C")
  (at 76.2 139.7 90)
  (unit 1)
  (body_style 1)
  (exclude_from_sim no)
  (in_bom yes)
  (on_board yes)
  (in_pos_files yes)
  (dnp no)
  (property "Reference" "XC1" (at 76.2 131.064 90) (show_name no) (do_not_autoplace no) (effects (font (size 1.27 1.27))))
  (property "Value" "100nF" (at 76.2 133.604 90) (show_name no) (do_not_autoplace no) (effects (font (size 1.27 1.27))))
  (property "Footprint" "" (at 80.01 138.7348 0) (hide yes) (show_name no) (do_not_autoplace no) (effects (font (size 1.27 1.27))))
  (property "Datasheet" "" (at 76.2 139.7 0) (hide yes) (show_name no) (do_not_autoplace no) (effects (font (size 1.27 1.27))))
  (property "Description" "Unpolarized capacitor" (at 76.2 139.7 0) (hide yes) (show_name no) (do_not_autoplace no) (effects (font (size 1.27 1.27))))
  (pin "2")
  (pin "1"))
 (symbol
  (lib_id "Device:R")
  (at 63.5 76.2 0)
  (unit 1)
  (body_style 1)
  (exclude_from_sim no)
  (in_bom yes)
  (on_board yes)
  (in_pos_files yes)
  (dnp no)
  (fields_autoplaced yes)
  (property "Reference" "R28" (at 66.04 74.9299 0) (show_name no) (do_not_autoplace no) (effects (font (size 1.27 1.27)) (justify left)))
  (property "Value" "82kΩ" (at 66.04 77.4699 0) (show_name no) (do_not_autoplace no) (effects (font (size 1.27 1.27)) (justify left)))
  (property "Footprint" "" (at 61.722 76.2 90) (hide yes) (show_name no) (do_not_autoplace no) (effects (font (size 1.27 1.27))))
  (property "Datasheet" "" (at 63.5 76.2 0) (hide yes) (show_name no) (do_not_autoplace no) (effects (font (size 1.27 1.27))))
  (property "Description" "Resistor" (at 63.5 76.2 0) (hide yes) (show_name no) (do_not_autoplace no) (effects (font (size 1.27 1.27))))
  (pin "1")
  (pin "2"))
 (symbol
  (lib_id "Device:R")
  (at 63.5 88.9 0)
  (unit 1)
  (body_style 1)
  (exclude_from_sim no)
  (in_bom yes)
  (on_board yes)
  (in_pos_files yes)
  (dnp no)
  (fields_autoplaced yes)
  (property "Reference" "R27" (at 66.04 87.6299 0) (show_name no) (do_not_autoplace no) (effects (font (size 1.27 1.27)) (justify left)))
  (property "Value" "82kΩ" (at 66.04 90.1699 0) (show_name no) (do_not_autoplace no) (effects (font (size 1.27 1.27)) (justify left)))
  (property "Footprint" "" (at 61.722 88.9 90) (hide yes) (show_name no) (do_not_autoplace no) (effects (font (size 1.27 1.27))))
  (property "Datasheet" "" (at 63.5 88.9 0) (hide yes) (show_name no) (do_not_autoplace no) (effects (font (size 1.27 1.27))))
  (property "Description" "Resistor" (at 63.5 88.9 0) (hide yes) (show_name no) (do_not_autoplace no) (effects (font (size 1.27 1.27))))
  (pin "2")
  (pin "1"))
 (symbol
  (lib_id "Device:Transformer_1P_1S")
  (at 76.2 50.8 90)
  (unit 1)
  (body_style 1)
  (exclude_from_sim no)
  (in_bom yes)
  (on_board yes)
  (in_pos_files yes)
  (dnp no)
  (fields_autoplaced yes)
  (property "Reference" "T1" (at 82.55 50.7872 90) (show_name no) (do_not_autoplace no) (effects (font (size 1.27 1.27)) (justify right)))
  (property "Value" "" (at 82.55 52.0572 90) (show_name no) (do_not_autoplace no) (effects (font (size 1.27 1.27)) (justify right)))
  (property "Footprint" "" (at 76.2 50.8 0) (hide yes) (show_name no) (do_not_autoplace no) (effects (font (size 1.27 1.27))))
  (property "Datasheet" "" (at 76.2 50.8 0) (hide yes) (show_name no) (do_not_autoplace no) (effects (font (size 1.27 1.27))))
  (property "Description" "Transformer, single primary, single secondary" (at 76.2 50.8 0) (hide yes) (show_name no) (do_not_autoplace no) (effects (font (size 1.27 1.27))))
  (pin "2")
  (pin "3")
  (pin "1")
  (pin "4"))
 (symbol
  (lib_id "My_Default:Faston_6.3mm_1Pin")
  (at 50.8 116.84 0)
  (mirror y)
  (unit 1)
  (body_style 1)
  (exclude_from_sim no)
  (in_bom yes)
  (on_board yes)
  (in_pos_files yes)
  (dnp no)
  (property "Reference" "P7" (at 45.72 114.2999 0) (show_name no) (do_not_autoplace no) (effects (font (size 1.27 1.27)) (justify left)))
  (property "Value" "" (at 50.8 116.84 0) (show_name no) (do_not_autoplace no) (effects (font (size 1.27 1.27))))
  (property "Footprint" "" (at 50.8 116.84 0) (hide yes) (show_name no) (do_not_autoplace no) (effects (font (size 1.27 1.27))))
  (property "Datasheet" "" (at 50.8 116.84 0) (hide yes) (show_name no) (do_not_autoplace no) (effects (font (size 1.27 1.27))))
  (property "Description" "" (at 50.8 116.84 0) (hide yes) (show_name no) (do_not_autoplace no) (effects (font (size 1.27 1.27))))
  (pin ""))
 (symbol
  (lib_id "My_Default:Faston_6.3mm_1Pin")
  (at 101.6 129.54 0)
  (unit 1)
  (body_style 1)
  (exclude_from_sim no)
  (in_bom yes)
  (on_board yes)
  (in_pos_files yes)
  (dnp no)
  (fields_autoplaced yes)
  (property "Reference" "P5" (at 106.68 126.9999 0) (show_name no) (do_not_autoplace no) (effects (font (size 1.27 1.27)) (justify left)))
  (property "Value" "" (at 101.6 129.54 0) (show_name no) (do_not_autoplace no) (effects (font (size 1.27 1.27))))
  (property "Footprint" "" (at 101.6 129.54 0) (hide yes) (show_name no) (do_not_autoplace no) (effects (font (size 1.27 1.27))))
  (property "Datasheet" "" (at 101.6 129.54 0) (hide yes) (show_name no) (do_not_autoplace no) (effects (font (size 1.27 1.27))))
  (property "Description" "" (at 101.6 129.54 0) (hide yes) (show_name no) (do_not_autoplace no) (effects (font (size 1.27 1.27))))
  (pin ""))
 (symbol
  (lib_id "Device:Varistor")
  (at 76.2 152.4 90)
  (unit 1)
  (body_style 1)
  (exclude_from_sim no)
  (in_bom yes)
  (on_board yes)
  (in_pos_files yes)
  (dnp no)
  (fields_autoplaced yes)
  (property "Reference" "ZNR1" (at 76.3933 146.05 90) (show_name no) (do_not_autoplace no) (effects (font (size 1.27 1.27))))
  (property "Value" "VDR 14D561K" (at 76.3933 148.59 90) (show_name no) (do_not_autoplace no) (effects (font (size 1.27 1.27))))
  (property "Footprint" "" (at 76.2 154.178 90) (hide yes) (show_name no) (do_not_autoplace no) (effects (font (size 1.27 1.27))))
  (property "Datasheet" "" (at 76.2 152.4 0) (hide yes) (show_name no) (do_not_autoplace no) (effects (font (size 1.27 1.27))))
  (property "Description" "Voltage dependent resistor" (at 76.2 152.4 0) (hide yes) (show_name no) (do_not_autoplace no) (effects (font (size 1.27 1.27))))
  (property "Sim.Name" "kicad_builtin_varistor" (at 76.2 152.4 0) (hide yes) (show_name no) (do_not_autoplace no) (effects (font (size 1.27 1.27))))
  (property "Sim.Device" "SUBCKT" (at 76.2 152.4 0) (hide yes) (show_name no) (do_not_autoplace no) (effects (font (size 1.27 1.27))))
  (property "Sim.Pins" "1=A 2=B" (at 76.2 152.4 0) (hide yes) (show_name no) (do_not_autoplace no) (effects (font (size 1.27 1.27))))
  (property "Sim.Params" "threshold=1k" (at 76.2 152.4 0) (hide yes) (show_name no) (do_not_autoplace no) (effects (font (size 1.27 1.27))))
  (property "Sim.Library" "${KICAD9_SYMBOL_DIR}/Simulation_SPICE.sp" (at 76.2 152.4 0) (hide yes) (show_name no) (do_not_autoplace no) (effects (font (size 1.27 1.27))))
  (pin "2")
  (pin "1"))
 (symbol
  (lib_id "Triac_Thyristor:BTA16-800CW")
  (at 114.3 86.36 0)
  (mirror y)
  (unit 1)
  (body_style 1)
  (exclude_from_sim no)
  (in_bom yes)
  (on_board yes)
  (in_pos_files yes)
  (dnp no)
  (property "Reference" "Q1" (at 110.49 85.6741 0) (show_name no) (do_not_autoplace no) (effects (font (size 1.27 1.27)) (justify left)))
  (property "Value" "BTA16-800CW" (at 110.49 88.2141 0) (show_name no) (do_not_autoplace no) (effects (font (size 1.27 1.27)) (justify left)))
  (property "Footprint" "Package_TO_SOT_THT:TO-220-3_Vertical" (at 109.22 88.265 0) (hide yes) (show_name no) (do_not_autoplace no) (effects (font (size 1.27 1.27)
    (italic yes)) (justify left)))
  (property "Datasheet" "https://www.st.com/resource/en/datasheet/bta16.pdf" (at 114.3 86.36 0) (hide yes) (show_name no) (do_not_autoplace no) (effects (font (size 1.27 1.27)) (justify left)))
  (property "Description" "16A RMS, 800V Off-State Voltage, 35mA Sensitivity, Snubberless, Insulated, Triac, TO-220" (at 114.3 86.36 0) (hide yes) (show_name no) (do_not_autoplace no) (effects (font (size 1.27 1.27))))
  (pin "2")
  (pin "1")
  (pin "3"))
 (symbol
  (lib_id "My_Default:Faston_6.3mm_1Pin")
  (at 63.5 167.64 0)
  (mirror y)
  (unit 1)
  (body_style 1)
  (exclude_from_sim no)
  (in_bom yes)
  (on_board yes)
  (in_pos_files yes)
  (dnp no)
  (property "Reference" "P3" (at 58.42 165.0999 0) (show_name no) (do_not_autoplace no) (effects (font (size 1.27 1.27)) (justify left)))
  (property "Value" "" (at 63.5 167.64 0) (show_name no) (do_not_autoplace no) (effects (font (size 1.27 1.27))))
  (property "Footprint" "" (at 63.5 167.64 0) (hide yes) (show_name no) (do_not_autoplace no) (effects (font (size 1.27 1.27))))
  (property "Datasheet" "" (at 63.5 167.64 0) (hide yes) (show_name no) (do_not_autoplace no) (effects (font (size 1.27 1.27))))
  (property "Description" "" (at 63.5 167.64 0) (hide yes) (show_name no) (do_not_autoplace no) (effects (font (size 1.27 1.27))))
  (pin ""))
 (sheet_instances
  (path ""
   (page "1")))
 (embedded_fonts no))
